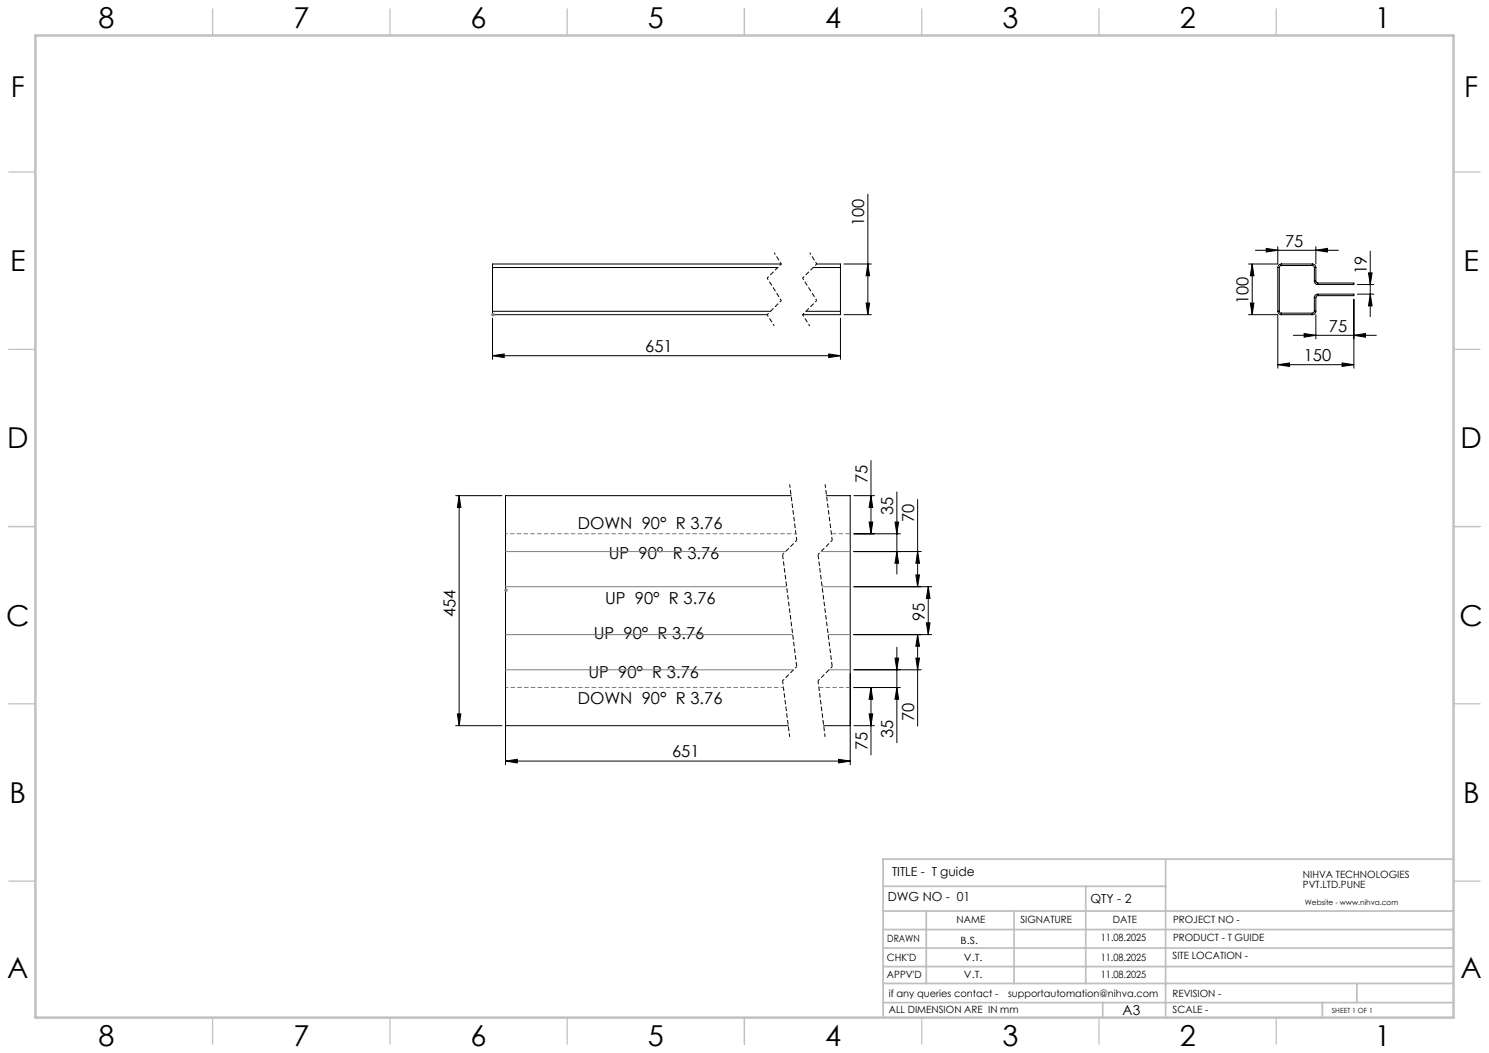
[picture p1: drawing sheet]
<svg xmlns="http://www.w3.org/2000/svg" width="420mm" height="297mm" viewBox="0 0 420 297" stroke-linecap="round" stroke-linejoin="round" font-family="sans-serif">
<g fill="none" stroke="#000" stroke-width=".28">
<path d="M244.8 54.7v34.1M138.9 75.5h80.5M138.9 75.5v12.3M220.3 74.5h-81.4v1M229.4 75.5h7.7M230.4 74.5h6.7v1M237.1 75.5v12.3M238.1 74.5h7.7M244.8 74.5l.5 3.3h-1zM353.2 74.5v14.3M353.2 74.5l.5 3.3h-1zM354.1 70.6h23.4"/>
<path d="M357.2 70.1l3.2 .5-3.2 .5zM360.4 69.6v4.8l-8.2 .1M360.4 75.5h.5M360.4 75.5v12.3M360.9 75.5v12.3M361.4 74.5a.96 .96 0 0 0-1 1M361.4 74.9l-.4 .2-.1 .4M361.4 74.5v.4M361.4 74.5h8.8M361.4 74.9h8.8M370.2 74.9l.4 .2 .1 .4M370.2 74.5a.96 .96 0 0 1 1 1"/>
<path d="M370.2 74.5v.4M370.7 79.3a.96 .96 0 0 0 1 1M370.7 75.5v3.8M370.7 75.5h.5M370.7 79.3h.5M371.2 70.6l3.2-.5v1zM371.2 69.6v4.8M371.2 79.3l.1 .4 .4 .1M371.2 75.5v3.8M371.7 79.8v.5M371.7 79.8h10.2v.5h-10.2M386 77h1l-.5 3.3z"/>
<path d="M386.5 70.8v18.5M138.9 87.8v1h77.5M138.9 87.8h78.4M138.9 89.7v11.6M227.4 87.8h9.7M233.8 99.8l3.3 .5-3.3 .6zM237.1 87.8v1h-10.7M237.1 89.7v11.6M238.1 88.8h7.7M244.3 85.5h1l-.5 3.3zM352.2 88.8h8.2v15.1M352.7 85.5h1l-.5 3.3z"/>
<path d="M360.4 87.8a.96 .96 0 0 0 1 1M360.4 87.8h.5M360.9 87.8l.1 .4 .4 .1M361.4 88.3v.5M361.4 88.8h8.8M361.4 88.3h8.8M364.8 94.6h23.4M367.8 94.1l3.4 .5-3.4 .5zM370.2 88.3v.5M370.7 87.8l-.1 .4-.4 .1M370.7 83.9h.5M370.7 87.8h.5"/>
<path d="M370.7 83.9v3.9M371.2 88.8v6.8M371.2 87.8a.96 .96 0 0 1-1 1M371.2 83.9v3.9M371.7 83a.96 .96 0 0 0-1 .9M371.7 83.4l-.5 .2v.3M371.7 83v.4M371.7 83h10.2v.4h-10.2M381.9 94.6l3.3-.5v1zM381.9 84.4v19.5M382.9 80.3h4.6M382.9 83h4.6"/>
<path d="M386.5 83l.5 3.3h-1zM138.9 100.3l3.3-.5v1.1zM138.9 100.3h98.2M360.4 102.9l3.3-.5v1zM360.4 102.9h21.5M378.6 102.4l3.3 .5-3.3 .5zM128.5 139.8h13.1M129.5 139.8l.5 3.3h-1zM129.5 139.8v64.9M223.1 139.8h-80.5v75.9M233.1 139.8h6.7v75.9M240.8 139.8h5.9"/>
<path d="M245.7 129.9v20.7M245.7 139.8l.5 3.3h-1.1zM253 138.7v23.2M240.8 150.6h13.2M240.8 155.6h19.1M245.1 147.2h1.1l-.5 3.4zM252.4 147.2h1.1l-.5 3.4zM253 155.6l.5 3.3h-1.1zM258.8 140.9v24.6M258.8 155.6l.6 3.3h-1.1zM240.8 179h22M258.3 162.2h1.1l-.6 3.3z"/>
<path d="M258.8 179l.6 3.3h-1.1zM258.8 179v25.8M261.3 175.7h1l-.5 3.3zM261.8 165.5l.5 3.3h-1zM261.8 165.5v13.5M262.8 165.5h-22M240.8 193.9h13.2M245.7 193.9l.5 3.3h-1.1zM245.7 193.9v19M252.4 185.6h1.1l-.5 3.3zM253 182.6v26.9M253 193.9l.5 3.3h-1.1z"/>
<path d="M258.3 185.6h1.1l-.6 3.3zM259.9 188.9h-19.1M128.5 204.7h13.1M129 201.4h1l-.5 3.3zM142.6 204.7h79.7M142.6 214.7l3.3-.5v1zM142.6 214.7h97.2M232.3 204.7h7.5M236.5 214.2l3.3 .5-3.3 .5zM240.8 204.7h5.9M245.1 201.4h1.1l-.5 3.3z"/>
</g>
<g fill="none" stroke="#808080" stroke-width=".28">
<path d="M138.5 88.8h1.1M138.7 88.4l.7 .7M139.1 88.3v.9M139.4 88.4l-.7 .7M142.6 155.6h79M231.6 155.6h8.2M142.2 166.4h1M142.4 166.1l.7 .7M142.6 165.5h79.3M142.6 179h81M142.7 165.9v1M143.1 166.1l-.7 .7"/>
<path d="M231.9 165.5h7.9M233.6 179h6.2M142.6 188.9h81.2M233.9 188.9h5.9"/>
</g>
<g fill="none" stroke="#000" stroke-width=".28" stroke-dasharray="1.3 .6" stroke-dashoffset=".7" stroke-linecap="butt">
<path d="M216.4 78.4l4 6.4M218.4 71.3l2 3.1M220.4 74.4l-4 4M226.4 78.4l4 6.4M228.4 71.3l2 3.1M230.4 74.4l-4 4M216.4 88.8l2 3.1M220.4 84.8l-4 4M226.4 88.8l2 3.1M230.4 84.8l-4 4M224.7 152.4l-4 4M234.7 152.4l-4 4"/>
<path d="M224.7 188l-4 4M234.7 188l-4 4"/>
</g>
<path d="M222.7 136.6l2 15.8M232.7 136.6l2 15.8M220.7 192l2 15.8M230.7 192l2 15.8" fill="none" stroke="#000" stroke-width=".28" stroke-dasharray="1.3 .6" stroke-dashoffset=".3" stroke-linecap="butt"/>
<path d="M220.7 156.4l4 31.6M230.7 156.4l4 31.6" fill="none" stroke="#000" stroke-width=".28" stroke-dasharray="1.3 .6" stroke-dashoffset="-.1" stroke-linecap="butt"/>
<path d="M221 193.9h-78.4" fill="none" stroke="#808080" stroke-width=".28" stroke-dasharray="1.3 .6" stroke-dashoffset=".5" stroke-linecap="butt"/>
<path d="M224.5 150.5h-81.9" fill="none" stroke="#808080" stroke-width=".28" stroke-dasharray="1.3 .6" stroke-dashoffset=".6" stroke-linecap="butt"/>
<path d="M239.8 193.9h-8.8" fill="none" stroke="#808080" stroke-width=".28" stroke-dasharray="1.3 .6" stroke-linecap="butt"/>
<path d="M239.8 150.5h-5.3" fill="none" stroke="#808080" stroke-width=".28" stroke-dasharray="1.3 .6" stroke-dashoffset="-.1" stroke-linecap="butt"/>
<g fill="none" stroke="#c0c0c0" stroke-width=".35">
<path d="M60 2.5v7.5M110 2.5v7.5M160 2.5v7.5M210 2.5v7.5M260 2.5v7.5M310 2.5v7.5M360 2.5v7.5M2.5 48.5h7.5M410 48.5h7.5M2.5 98.5h7.5M410 98.5h7.5M2.5 148.5h7.5"/>
<path d="M410 148.5h7.5M2.5 198.5h7.5M410 198.5h7.5M2.5 248.5h7.5M410 248.5h7.5M60 287v7.5M110 287v7.5M160 287v7.5M210 287v7.5M260 287v7.5M310 287v7.5M360 287v7.5"/>
</g>
<g fill="none" stroke="#c0c0c0" stroke-width=".5">
<path d="M249.1 257h160.9M249.1 250h79.7M261.3 257v20.4M286 257v20.4M306.2 250v27.4M328.8 242.3v44.7M410 242.3h-160.9v44.7M249.1 272.6h160.9M249.1 267.4h160.9M249.1 262.2h160.9M249.1 277.4h160.9M382.7 277.4v5.4"/>
<path d="M249.1 282.8h160.9M311 282.8v4.2M373 282.8v4.2"/>
</g>
<path d="M10 10h400v277h-400z" fill="none" stroke="#c0c0c0" stroke-width=".7"/>
<g fill="#000">
<path d="M352.7 85.5h1l-.5 3.3zM353.2 74.5l.5 3.3h-1zM244.3 85.5h1l-.5 3.3zM244.8 74.5l.5 3.3h-1zM245.1 147.2h1.1l-.5 3.4zM245.7 139.8l.5 3.3h-1.1zM253 193.9l.5 3.3h-1.1zM252.4 185.6h1.1l-.5 3.3zM253 155.6l.5 3.3h-1.1zM252.4 147.2h1.1l-.5 3.4zM258.3 162.2h1.1l-.6 3.3zM258.8 155.6l.6 3.3h-1.1z"/>
<path d="M386 77h1l-.5 3.3zM386.5 83l.5 3.3h-1zM129.5 139.8l.5 3.3h-1zM129 201.4h1l-.5 3.3zM245.7 193.9l.5 3.3h-1.1zM245.1 201.4h1.1l-.5 3.3zM258.8 179l.6 3.3h-1.1zM258.3 185.6h1.1l-.6 3.3zM261.8 165.5l.5 3.3h-1zM261.3 175.7h1l-.5 3.3z"/>
<path d="M360.4 102.9l3.3-.5v1zM378.6 102.4l3.3 .5-3.3 .5zM367.8 94.1l3.4 .5-3.4 .5zM381.9 94.6l3.3-.5v1zM357.2 70.1l3.2 .5-3.2 .5zM371.2 70.6l3.2-.5v1zM138.9 100.3l3.3-.5v1.1zM233.8 99.8l3.3 .5-3.3 .6zM142.6 214.7l3.3-.5v1zM236.5 214.2l3.3 .5-3.3 .5z"/>
</g>
<g font-size="8.1">
<text x="27.8" y="8">8</text>
<text x="82.8" y="8">7</text>
<text x="132.8" y="8">6</text>
<text x="182.8" y="8">5</text>
<text x="232.8" y="8">4</text>
<text x="282.8" y="8">3</text>
<text x="332.8" y="8">2</text>
<text x="387.8" y="8">1</text>
<text x="3" y="27.2">F</text>
<text x="413" y="27.2">F</text>
<text x="2.8" y="76.5">E</text>
<text x="412.8" y="76.5">E</text>
<text x="2" y="126.5">D</text>
<text x="412" y="126.5">D</text>
<text x="1.7" y="176.5">C</text>
<text x="411.7" y="176.5">C</text>
<text x="2.7" y="226.5">B</text>
<text x="412.7" y="226.5">B</text>
<text x="2" y="275.7">A</text>
<text x="412" y="275.7">A</text>
<text x="27.8" y="295">8</text>
<text x="82.8" y="295">7</text>
<text x="132.8" y="295">6</text>
<text x="182.8" y="295">5</text>
<text x="232.8" y="295">4</text>
<text x="282.8" y="295">3</text>
<text x="332.8" y="295">2</text>
<text x="387.8" y="295">1</text>
</g>
<g font-size="4.7">
<text x="243.8" y="63.8" transform="rotate(-90 243.8 63.8)">100</text>
<text x="362.5" y="69.5">75</text>
<text x="385.5" y="77.3" transform="rotate(-90 385.5 77.3)">19</text>
<text x="352.2" y="85.8" transform="rotate(-90 352.2 85.8)">100</text>
<text x="374.9" y="93.5">75</text>
<text x="182" y="99.3">651</text>
<text x="367.7" y="101.8">150</text>
<text x="244.7" y="136.3" transform="rotate(-90 244.7 136.3)">75</text>
<text x="163" y="149.2">DOWN 90° R 3.76</text>
<text x="252" y="145.2" transform="rotate(-90 252 145.2)">35</text>
<text x="257.9" y="147.3" transform="rotate(-90 257.9 147.3)">70</text>
<text x="171.7" y="157.5">UP 90° R 3.76</text>
<text x="170.7" y="170.2">UP 90° R 3.76</text>
<text x="128.5" y="174.1" transform="rotate(-90 128.5 174.1)">454</text>
<text x="260.8" y="175.1" transform="rotate(-90 260.8 175.1)">95</text>
<text x="167.5" y="180.2">UP 90° R 3.76</text>
<text x="166" y="191.3">UP 90° R 3.76</text>
<text x="163" y="198.5">DOWN 90° R 3.76</text>
<text x="257.9" y="203.5" transform="rotate(-90 257.9 203.5)">70</text>
<text x="252" y="208.2" transform="rotate(-90 252 208.2)">35</text>
<text x="189.6" y="213.6">651</text>
<text x="244.7" y="211.6" transform="rotate(-90 244.7 211.6)">75</text>
</g>
<text font-size="3.9" x="316.7" y="286.4">A3</text>
<g font-size="3.5">
<text x="251.6" y="247">TITLE - T guide</text>
<text x="250.4" y="254.2">DWG NO - 01</text>
<text x="307.6" y="254.8">QTY - 2</text>
</g>
<g font-size="2.8">
<text x="367.5" y="247.7">NIHVA TECHNOLOGIES</text>
<text x="367.5" y="250.5">PVT.LTD.PUNE</text>
<text x="269.8" y="260.4">NAME</text>
<text x="287.8" y="260.4">SIGNATURE</text>
<text x="313.9" y="260.5">DATE</text>
<text x="330.9" y="260.5">PROJECT NO -</text>
<text x="250.3" y="265.7">DRAWN</text>
<text x="270.9" y="266.1">B.S.</text>
<text x="310.5" y="265.5">11.08.2025</text>
<text x="330.9" y="265.5">PRODUCT - T GUIDE</text>
<text x="250.2" y="271.1">CHK'D</text>
<text x="250.2" y="275.8">APPV'D</text>
<text x="271.9" y="271.1">V.T.</text>
<text x="271.9" y="275.8">V.T.</text>
<text x="310.5" y="270.9">11.08.2025</text>
<text x="310.5" y="275.8">11.08.2025</text>
<text x="330.7" y="270.6">SITE LOCATION -</text>
<text x="250.7" y="281.1">if any queries contact -</text>
<text x="284.3" y="281.1">supportautomation@nihva.com</text>
<text x="330.7" y="281.1">REVISION -</text>
<text x="250.7" y="285.6">ALL DIMENSION ARE IN mm</text>
<text x="330.7" y="285.6">SCALE -</text>
</g>
<text font-size="2.1" x="368.1" y="255.1">Website - www.nihva.com</text>
<text font-size="2" x="375.7" y="285.6">SHEET 1 OF 1</text>
</svg>
